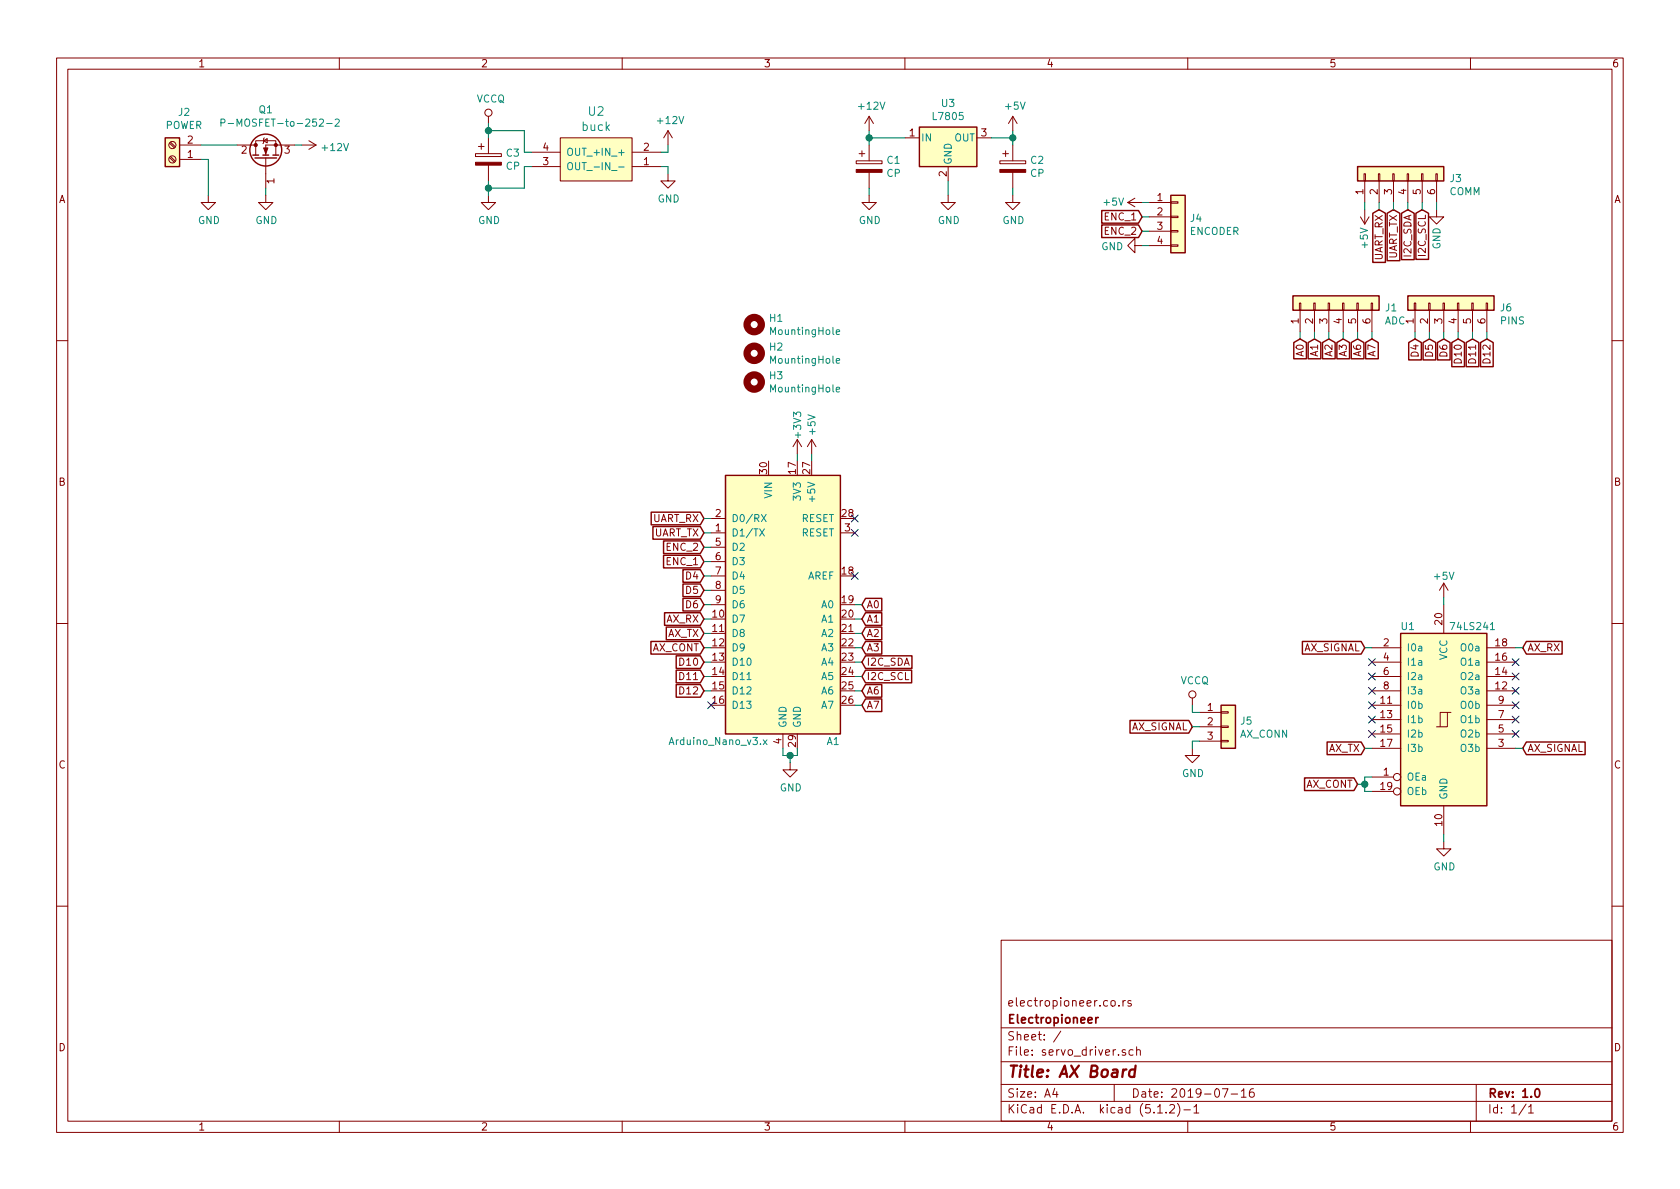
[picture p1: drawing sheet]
EESchema Schematic File Version 4
EELAYER 29 0
EELAYER END
$Descr A4 11693 8268
encoding utf-8
Sheet 1 1
Title "AX Board"
Date "2019-07-16"
Rev "1.0"
Comp "Electropioneer"
Comment1 "electropioneer.co.rs"
Comment2 ""
Comment3 ""
Comment4 ""
$EndDescr
$Comp
L MCU_Module:Arduino_Nano_v3.x A1
U 1 1
P 5450 4200
F 0 "A1" H 5800 3250 50  0000 C CNN
F 1 "Arduino_Nano_v3.x" H 5000 3250 50  0000 C CNN
F 2 "Module:Arduino_Nano" H 5600 3250 50  0001 L CNN
F 3 "http://www.mouser.com/pdfdocs/Gravitech_Arduino_Nano3_0.pdf" H 5450 3200 50  0001 C CNN
	1    5450 4200
	1    0    0    -1  
$EndComp
$Comp
L power:GND #PWR0101
U 1 1
P 5500 5300
F 0 "#PWR0101" H 5500 5050 50  0001 C CNN
F 1 "GND" H 5505 5127 50  0000 C CNN
F 2 "" H 5500 5300 50  0001 C CNN
F 3 "" H 5500 5300 50  0001 C CNN
	1    5500 5300
	1    0    0    -1  
$EndComp
Wire Wire Line
	5450 5200 5450 5250
Wire Wire Line
	5450 5250 5500 5250
Wire Wire Line
	5550 5250 5550 5200
Wire Wire Line
	5500 5300 5500 5250
Connection ~ 5500 5250
Wire Wire Line
	5500 5250 5550 5250
$Comp
L power:+3V3 #PWR0102
U 1 1
P 5550 3150
F 0 "#PWR0102" H 5550 3000 50  0001 C CNN
F 1 "+3V3" V 5550 3350 50  0000 C CNN
F 2 "" H 5550 3150 50  0001 C CNN
F 3 "" H 5550 3150 50  0001 C CNN
	1    5550 3150
	1    0    0    -1  
$EndComp
$Comp
L power:+5V #PWR0103
U 1 1
P 5650 3150
F 0 "#PWR0103" H 5650 3000 50  0001 C CNN
F 1 "+5V" V 5650 3350 50  0000 C CNN
F 2 "" H 5650 3150 50  0001 C CNN
F 3 "" H 5650 3150 50  0001 C CNN
	1    5650 3150
	1    0    0    -1  
$EndComp
Wire Wire Line
	5550 3150 5550 3200
Wire Wire Line
	5650 3150 5650 3200
NoConn ~ 5950 3600
NoConn ~ 5950 3700
NoConn ~ 5950 4000
Text GLabel 4900 3900 0    50   Input ~ 0
ENC_1
Text GLabel 4900 3800 0    50   Input ~ 0
ENC_2
Wire Wire Line
	4900 3800 4950 3800
Wire Wire Line
	4950 3900 4900 3900
Wire Wire Line
	4900 4100 4950 4100
Wire Wire Line
	4900 4200 4950 4200
Wire Wire Line
	4900 4500 4950 4500
Wire Wire Line
	4900 4600 4950 4600
Text GLabel 4900 3600 0    50   Input ~ 0
UART_RX
Text GLabel 4900 3700 0    50   Input ~ 0
UART_TX
Wire Wire Line
	4900 3600 4950 3600
Wire Wire Line
	4900 3700 4950 3700
Wire Wire Line
	4900 4700 4950 4700
Text GLabel 4900 4300 0    50   Input ~ 0
AX_RX
Text GLabel 4900 4400 0    50   Input ~ 0
AX_TX
Text GLabel 4900 4500 0    50   Input ~ 0
AX_CONT
Wire Wire Line
	4900 4300 4950 4300
Wire Wire Line
	4900 4400 4950 4400
Text GLabel 6000 4700 2    50   Input ~ 0
I2C_SCL
Text GLabel 6000 4600 2    50   Input ~ 0
I2C_SDA
Wire Wire Line
	5950 4600 6000 4600
Wire Wire Line
	5950 4700 6000 4700
Wire Wire Line
	4900 4800 4950 4800
$Comp
L 74xx:74LS241 U1
U 1 1
P 10050 5000
F 0 "U1" H 9800 5650 50  0000 C CNN
F 1 "74LS241" H 10250 5650 50  0000 C CNN
F 2 "Package_DIP:DIP-20_W7.62mm" H 10050 5000 50  0001 C CNN
F 3 "http://www.ti.com/lit/gpn/sn74LS241" H 10050 5000 50  0001 C CNN
	1    10050 5000
	1    0    0    -1  
$EndComp
$Comp
L power:GND #PWR0104
U 1 1
P 10050 5850
F 0 "#PWR0104" H 10050 5600 50  0001 C CNN
F 1 "GND" H 10055 5677 50  0000 C CNN
F 2 "" H 10050 5850 50  0001 C CNN
F 3 "" H 10050 5850 50  0001 C CNN
	1    10050 5850
	1    0    0    -1  
$EndComp
$Comp
L power:+5V #PWR0105
U 1 1
P 10050 4150
F 0 "#PWR0105" H 10050 4000 50  0001 C CNN
F 1 "+5V" H 10050 4300 50  0000 C CNN
F 2 "" H 10050 4150 50  0001 C CNN
F 3 "" H 10050 4150 50  0001 C CNN
	1    10050 4150
	1    0    0    -1  
$EndComp
Text GLabel 9500 4500 0    50   Input ~ 0
AX_SIGNAL
Text GLabel 9500 5200 0    50   Input ~ 0
AX_TX
Text GLabel 9450 5450 0    50   Input ~ 0
AX_CONT
Wire Wire Line
	9450 5450 9500 5450
Wire Wire Line
	9500 5450 9500 5400
Wire Wire Line
	9500 5400 9550 5400
Wire Wire Line
	9500 5450 9500 5500
Wire Wire Line
	9500 5500 9550 5500
Connection ~ 9500 5450
Text GLabel 10600 5200 2    50   Input ~ 0
AX_SIGNAL
Text GLabel 10600 4500 2    50   Input ~ 0
AX_RX
NoConn ~ 10550 4600
NoConn ~ 10550 4700
NoConn ~ 10550 4800
NoConn ~ 10550 4900
NoConn ~ 10550 5000
NoConn ~ 10550 5100
NoConn ~ 9550 5100
NoConn ~ 9550 5000
NoConn ~ 9550 4900
NoConn ~ 9550 4800
NoConn ~ 9550 4700
NoConn ~ 9550 4600
Wire Wire Line
	9500 4500 9550 4500
Wire Wire Line
	9500 5200 9550 5200
Wire Wire Line
	10600 5200 10550 5200
Wire Wire Line
	10550 4500 10600 4500
Wire Wire Line
	10050 4150 10050 4200
Wire Wire Line
	10050 5800 10050 5850
$Comp
L Connector_Generic:Conn_01x04 J4
U 1 1
P 8200 1500
F 0 "J4" H 8280 1492 50  0000 L CNN
F 1 "ENCODER" H 8280 1401 50  0000 L CNN
F 2 "Connector_PinHeader_2.54mm:PinHeader_1x04_P2.54mm_Vertical" H 8200 1500 50  0001 C CNN
F 3 "~" H 8200 1500 50  0001 C CNN
	1    8200 1500
	1    0    0    -1  
$EndComp
$Comp
L power:+5V #PWR0108
U 1 1
P 7950 1400
F 0 "#PWR0108" H 7950 1250 50  0001 C CNN
F 1 "+5V" V 7950 1600 50  0000 C CNN
F 2 "" H 7950 1400 50  0001 C CNN
F 3 "" H 7950 1400 50  0001 C CNN
	1    7950 1400
	0    -1   -1   0   
$EndComp
$Comp
L power:GND #PWR0109
U 1 1
P 7950 1700
F 0 "#PWR0109" H 7950 1450 50  0001 C CNN
F 1 "GND" V 7955 1572 50  0000 R CNN
F 2 "" H 7950 1700 50  0001 C CNN
F 3 "" H 7950 1700 50  0001 C CNN
	1    7950 1700
	0    1    1    0   
$EndComp
Text GLabel 7950 1500 0    50   Input ~ 0
ENC_1
Text GLabel 7950 1600 0    50   Input ~ 0
ENC_2
Wire Wire Line
	7950 1400 8000 1400
Wire Wire Line
	8000 1500 7950 1500
Wire Wire Line
	7950 1600 8000 1600
Wire Wire Line
	7950 1700 8000 1700
$Comp
L Connector_Generic:Conn_01x06 J1
U 1 1
P 9250 2100
F 0 "J1" V 9214 1712 50  0000 R CNN
F 1 "ADC" V 9123 1712 50  0000 R CNN
F 2 "Connector_PinHeader_2.54mm:PinHeader_1x06_P2.54mm_Vertical" H 9250 2100 50  0001 C CNN
F 3 "~" H 9250 2100 50  0001 C CNN
	1    9250 2100
	0    -1   -1   0   
$EndComp
Text GLabel 6000 4200 2    50   Input ~ 0
A0
Text GLabel 6000 4300 2    50   Input ~ 0
A1
Text GLabel 6000 4400 2    50   Input ~ 0
A2
Text GLabel 6000 4500 2    50   Input ~ 0
A3
Text GLabel 6000 4800 2    50   Input ~ 0
A6
Text GLabel 6000 4900 2    50   Input ~ 0
A7
Wire Wire Line
	5950 4200 6000 4200
Wire Wire Line
	5950 4300 6000 4300
Wire Wire Line
	5950 4400 6000 4400
Wire Wire Line
	5950 4500 6000 4500
Wire Wire Line
	5950 4800 6000 4800
Wire Wire Line
	5950 4900 6000 4900
Text GLabel 9050 2350 3    50   Input ~ 0
A0
Text GLabel 9150 2350 3    50   Input ~ 0
A1
Text GLabel 9250 2350 3    50   Input ~ 0
A2
Text GLabel 9350 2350 3    50   Input ~ 0
A3
Text GLabel 9450 2350 3    50   Input ~ 0
A6
Text GLabel 9550 2350 3    50   Input ~ 0
A7
Wire Wire Line
	9050 2300 9050 2350
Wire Wire Line
	9150 2300 9150 2350
Wire Wire Line
	9250 2300 9250 2350
Wire Wire Line
	9350 2300 9350 2350
Wire Wire Line
	9450 2300 9450 2350
Wire Wire Line
	9550 2300 9550 2350
NoConn ~ 4950 4900
$Comp
L Connector_Generic:Conn_01x06 J3
U 1 1
P 9700 1200
F 0 "J3" V 9664 812 50  0000 R CNN
F 1 "COMM" V 9573 812 50  0000 R CNN
F 2 "Connector_PinHeader_2.54mm:PinHeader_1x06_P2.54mm_Vertical" H 9700 1200 50  0001 C CNN
F 3 "~" H 9700 1200 50  0001 C CNN
	1    9700 1200
	0    -1   -1   0   
$EndComp
$Comp
L power:+5V #PWR0111
U 1 1
P 9500 1450
F 0 "#PWR0111" H 9500 1300 50  0001 C CNN
F 1 "+5V" V 9500 1650 50  0000 C CNN
F 2 "" H 9500 1450 50  0001 C CNN
F 3 "" H 9500 1450 50  0001 C CNN
	1    9500 1450
	-1   0    0    1   
$EndComp
$Comp
L power:GND #PWR0112
U 1 1
P 10000 1450
F 0 "#PWR0112" H 10000 1200 50  0001 C CNN
F 1 "GND" V 10000 1250 50  0000 C CNN
F 2 "" H 10000 1450 50  0001 C CNN
F 3 "" H 10000 1450 50  0001 C CNN
	1    10000 1450
	1    0    0    -1  
$EndComp
Text GLabel 9600 1450 3    50   Input ~ 0
UART_RX
Text GLabel 9700 1450 3    50   Input ~ 0
UART_TX
Text GLabel 9800 1450 3    50   Input ~ 0
I2C_SDA
Text GLabel 9900 1450 3    50   Input ~ 0
I2C_SCL
Wire Wire Line
	10000 1400 10000 1450
Wire Wire Line
	9900 1400 9900 1450
Wire Wire Line
	9800 1400 9800 1450
Wire Wire Line
	9700 1400 9700 1450
Wire Wire Line
	9600 1400 9600 1450
Wire Wire Line
	9500 1400 9500 1450
$Comp
L Connector:Screw_Terminal_01x02 J2
U 1 1
P 1200 1100
F 0 "J2" H 1118 775 50  0000 C CNN
F 1 "POWER" H 1118 866 50  0000 C CNN
F 2 "TerminalBlock_Phoenix:TerminalBlock_Phoenix_MKDS-1,5-2_1x02_P5.00mm_Horizontal" H 1200 1100 50  0001 C CNN
F 3 "~" H 1200 1100 50  0001 C CNN
	1    1200 1100
	-1   0    0    1   
$EndComp
$Comp
L Transistor_FET:IPD50R3K0CE Q1
U 1 1
P 1850 1100
F 0 "Q1" V 2193 1100 50  0000 C CNN
F 1 "P-MOSFET-to-252-2" V 2100 1000 50  0000 C CNN
F 2 "Package_TO_SOT_SMD:TO-252-2" H 2050 1025 50  0001 L CIN
F 3 "https://www.infineon.com/dgdl/IPx50R3K0CE_2_0.pdf?folderId=db3a3043163797a6011637d4bae7003b&fileId=db3a304339dcf4b10139e7e9ff592ce4" H 1650 1400 50  0001 L CNN
	1    1850 1100
	0    -1   -1   0   
$EndComp
Wire Wire Line
	1400 1000 1650 1000
Wire Wire Line
	1400 1100 1450 1100
Wire Wire Line
	1850 1300 1850 1350
$Comp
L power:GND #PWR0106
U 1 1
P 1850 1350
F 0 "#PWR0106" H 1850 1100 50  0001 C CNN
F 1 "GND" H 1855 1177 50  0000 C CNN
F 2 "" H 1850 1350 50  0001 C CNN
F 3 "" H 1850 1350 50  0001 C CNN
	1    1850 1350
	1    0    0    -1  
$EndComp
$Comp
L power:GND #PWR0107
U 1 1
P 1450 1350
F 0 "#PWR0107" H 1450 1100 50  0001 C CNN
F 1 "GND" H 1455 1177 50  0000 C CNN
F 2 "" H 1450 1350 50  0001 C CNN
F 3 "" H 1450 1350 50  0001 C CNN
	1    1450 1350
	1    0    0    -1  
$EndComp
Wire Wire Line
	1450 1100 1450 1350
$Comp
L power:+12V #PWR0110
U 1 1
P 2100 1000
F 0 "#PWR0110" H 2100 850 50  0001 C CNN
F 1 "+12V" V 2115 1128 50  0000 L CNN
F 2 "" H 2100 1000 50  0001 C CNN
F 3 "" H 2100 1000 50  0001 C CNN
	1    2100 1000
	0    1    1    0   
$EndComp
Wire Wire Line
	2050 1000 2100 1000
$Comp
L power:+12V #PWR0113
U 1 1
P 6050 900
F 0 "#PWR0113" H 6050 750 50  0001 C CNN
F 1 "+12V" H 6065 1073 50  0000 C CNN
F 2 "" H 6050 900 50  0001 C CNN
F 3 "" H 6050 900 50  0001 C CNN
	1    6050 900 
	1    0    0    -1  
$EndComp
$Comp
L Device:CP C1
U 1 1
P 6050 1150
F 0 "C1" H 6168 1196 50  0000 L CNN
F 1 "CP" H 6168 1105 50  0000 L CNN
F 2 "Capacitor_SMD:CP_Elec_5x5.8" H 6088 1000 50  0001 C CNN
F 3 "~" H 6050 1150 50  0001 C CNN
	1    6050 1150
	1    0    0    -1  
$EndComp
$Comp
L Regulator_Linear:L7805 U3
U 1 1
P 6600 950
F 0 "U3" H 6600 1192 50  0000 C CNN
F 1 "L7805" H 6600 1101 50  0000 C CNN
F 2 "Package_TO_SOT_SMD:TO-252-2" H 6625 800 50  0001 L CIN
F 3 "http://www.st.com/content/ccc/resource/technical/document/datasheet/41/4f/b3/b0/12/d4/47/88/CD00000444.pdf/files/CD00000444.pdf/jcr:content/translations/en.CD00000444.pdf" H 6600 900 50  0001 C CNN
	1    6600 950 
	1    0    0    -1  
$EndComp
$Comp
L Device:CP C2
U 1 1
P 7050 1150
F 0 "C2" H 7168 1196 50  0000 L CNN
F 1 "CP" H 7168 1105 50  0000 L CNN
F 2 "Capacitor_SMD:CP_Elec_5x5.8" H 7088 1000 50  0001 C CNN
F 3 "~" H 7050 1150 50  0001 C CNN
	1    7050 1150
	1    0    0    -1  
$EndComp
$Comp
L power:GND #PWR0114
U 1 1
P 6050 1350
F 0 "#PWR0114" H 6050 1100 50  0001 C CNN
F 1 "GND" H 6055 1177 50  0000 C CNN
F 2 "" H 6050 1350 50  0001 C CNN
F 3 "" H 6050 1350 50  0001 C CNN
	1    6050 1350
	1    0    0    -1  
$EndComp
$Comp
L power:GND #PWR0115
U 1 1
P 6600 1350
F 0 "#PWR0115" H 6600 1100 50  0001 C CNN
F 1 "GND" H 6605 1177 50  0000 C CNN
F 2 "" H 6600 1350 50  0001 C CNN
F 3 "" H 6600 1350 50  0001 C CNN
	1    6600 1350
	1    0    0    -1  
$EndComp
$Comp
L power:GND #PWR0116
U 1 1
P 7050 1350
F 0 "#PWR0116" H 7050 1100 50  0001 C CNN
F 1 "GND" H 7055 1177 50  0000 C CNN
F 2 "" H 7050 1350 50  0001 C CNN
F 3 "" H 7050 1350 50  0001 C CNN
	1    7050 1350
	1    0    0    -1  
$EndComp
$Comp
L power:+5V #PWR0117
U 1 1
P 7050 900
F 0 "#PWR0117" H 7050 750 50  0001 C CNN
F 1 "+5V" H 7065 1073 50  0000 C CNN
F 2 "" H 7050 900 50  0001 C CNN
F 3 "" H 7050 900 50  0001 C CNN
	1    7050 900 
	1    0    0    -1  
$EndComp
Wire Wire Line
	6050 900  6050 950 
Wire Wire Line
	6050 950  6300 950 
Connection ~ 6050 950 
Wire Wire Line
	6050 950  6050 1000
Wire Wire Line
	6050 1300 6050 1350
Wire Wire Line
	6600 1250 6600 1350
Wire Wire Line
	6900 950  7050 950 
Wire Wire Line
	7050 950  7050 900 
Wire Wire Line
	7050 1000 7050 950 
Connection ~ 7050 950 
Wire Wire Line
	7050 1300 7050 1350
$Comp
L power:+12V #PWR0118
U 1 1
P 4650 1000
F 0 "#PWR0118" H 4650 850 50  0001 C CNN
F 1 "+12V" H 4665 1173 50  0000 C CNN
F 2 "" H 4650 1000 50  0001 C CNN
F 3 "" H 4650 1000 50  0001 C CNN
	1    4650 1000
	1    0    0    -1  
$EndComp
$Comp
L Connector_Generic:Conn_01x03 J5
U 1 1
P 8550 5050
F 0 "J5" H 8630 5092 50  0000 L CNN
F 1 "AX_CONN" H 8630 5001 50  0000 L CNN
F 2 "TerminalBlock_Phoenix:TerminalBlock_Phoenix_MKDS-1,5-3_1x03_P5.00mm_Horizontal" H 8550 5050 50  0001 C CNN
F 3 "~" H 8550 5050 50  0001 C CNN
	1    8550 5050
	1    0    0    -1  
$EndComp
$Comp
L power:GND #PWR0119
U 1 1
P 8300 5200
F 0 "#PWR0119" H 8300 4950 50  0001 C CNN
F 1 "GND" H 8305 5027 50  0000 C CNN
F 2 "" H 8300 5200 50  0001 C CNN
F 3 "" H 8300 5200 50  0001 C CNN
	1    8300 5200
	1    0    0    -1  
$EndComp
$Comp
L power:VCCQ #PWR0120
U 1 1
P 8300 4900
F 0 "#PWR0120" H 8300 4750 50  0001 C CNN
F 1 "VCCQ" H 8317 5073 50  0000 C CNN
F 2 "" H 8300 4900 50  0001 C CNN
F 3 "" H 8300 4900 50  0001 C CNN
	1    8300 4900
	1    0    0    -1  
$EndComp
Text GLabel 8300 5050 0    50   Input ~ 0
AX_SIGNAL
Wire Wire Line
	8300 4900 8300 4950
Wire Wire Line
	8300 4950 8350 4950
Wire Wire Line
	8350 5050 8300 5050
Wire Wire Line
	8300 5200 8300 5150
Wire Wire Line
	8300 5150 8350 5150
$Comp
L power:VCCQ #PWR0121
U 1 1
P 3400 850
F 0 "#PWR0121" H 3400 700 50  0001 C CNN
F 1 "VCCQ" H 3417 1023 50  0000 C CNN
F 2 "" H 3400 850 50  0001 C CNN
F 3 "" H 3400 850 50  0001 C CNN
	1    3400 850 
	1    0    0    -1  
$EndComp
Text GLabel 4900 4000 0    50   Input ~ 0
D4
Wire Wire Line
	4900 4000 4950 4000
Text GLabel 4900 4100 0    50   Input ~ 0
D5
Text GLabel 4900 4200 0    50   Input ~ 0
D6
Text GLabel 4900 4600 0    50   Input ~ 0
D10
Text GLabel 4900 4700 0    50   Input ~ 0
D11
Text GLabel 4900 4800 0    50   Input ~ 0
D12
$Comp
L Connector_Generic:Conn_01x06 J6
U 1 1
P 10050 2100
F 0 "J6" V 10014 1712 50  0000 R CNN
F 1 "PINS" V 9923 1712 50  0000 R CNN
F 2 "Connector_PinHeader_2.54mm:PinHeader_1x06_P2.54mm_Vertical" H 10050 2100 50  0001 C CNN
F 3 "~" H 10050 2100 50  0001 C CNN
	1    10050 2100
	0    -1   -1   0   
$EndComp
Text GLabel 9850 2350 3    50   Input ~ 0
D4
Text GLabel 9950 2350 3    50   Input ~ 0
D5
Text GLabel 10050 2350 3    50   Input ~ 0
D6
Text GLabel 10150 2350 3    50   Input ~ 0
D10
Text GLabel 10250 2350 3    50   Input ~ 0
D11
Text GLabel 10350 2350 3    50   Input ~ 0
D12
Wire Wire Line
	9850 2300 9850 2350
Wire Wire Line
	9950 2300 9950 2350
Wire Wire Line
	10050 2300 10050 2350
Wire Wire Line
	10150 2300 10150 2350
Wire Wire Line
	10250 2300 10250 2350
Wire Wire Line
	10350 2300 10350 2350
$Comp
L naponska:buck U2
U 1 1
P 4000 1100
F 0 "U2" V 3663 1250 60  0000 C CNN
F 1 "buck" V 3769 1250 60  0000 C CNN
F 2 "buck:buck" H 4000 1100 60  0001 C CNN
F 3 "" H 4000 1100 60  0001 C CNN
	1    4000 1100
	0    1    1    0   
$EndComp
$Comp
L power:GND #PWR0122
U 1 1
P 4650 1200
F 0 "#PWR0122" H 4650 950 50  0001 C CNN
F 1 "GND" H 4655 1027 50  0000 C CNN
F 2 "" H 4650 1200 50  0001 C CNN
F 3 "" H 4650 1200 50  0001 C CNN
	1    4650 1200
	1    0    0    -1  
$EndComp
$Comp
L power:GND #PWR0123
U 1 1
P 3400 1350
F 0 "#PWR0123" H 3400 1100 50  0001 C CNN
F 1 "GND" H 3405 1177 50  0000 C CNN
F 2 "" H 3400 1350 50  0001 C CNN
F 3 "" H 3400 1350 50  0001 C CNN
	1    3400 1350
	1    0    0    -1  
$EndComp
Wire Wire Line
	3650 1050 3700 1050
Wire Wire Line
	3700 1150 3650 1150
Wire Wire Line
	4600 1050 4650 1050
Wire Wire Line
	4650 1050 4650 1000
Wire Wire Line
	4600 1150 4650 1150
Wire Wire Line
	4650 1150 4650 1200
$Comp
L Device:CP C3
U 1 1
P 3400 1100
F 0 "C3" H 3518 1146 50  0000 L CNN
F 1 "CP" H 3518 1055 50  0000 L CNN
F 2 "Capacitor_SMD:CP_Elec_5x5.8" H 3438 950 50  0001 C CNN
F 3 "~" H 3400 1100 50  0001 C CNN
	1    3400 1100
	1    0    0    -1  
$EndComp
Wire Wire Line
	3650 900  3400 900 
Wire Wire Line
	3650 900  3650 1050
Wire Wire Line
	3400 900  3400 850 
Wire Wire Line
	3400 900  3400 950 
Connection ~ 3400 900 
Wire Wire Line
	3400 1250 3400 1300
Wire Wire Line
	3650 1300 3400 1300
Wire Wire Line
	3650 1150 3650 1300
Connection ~ 3400 1300
Wire Wire Line
	3400 1300 3400 1350
$Comp
L Mechanical:MountingHole H1
U 1 1
P 5250 2250
F 0 "H1" H 5350 2296 50  0000 L CNN
F 1 "MountingHole" H 5350 2205 50  0000 L CNN
F 2 "MountingHole:MountingHole_3.2mm_M3_DIN965_Pad" H 5250 2250 50  0001 C CNN
F 3 "~" H 5250 2250 50  0001 C CNN
	1    5250 2250
	1    0    0    -1  
$EndComp
$Comp
L Mechanical:MountingHole H2
U 1 1
P 5250 2450
F 0 "H2" H 5350 2496 50  0000 L CNN
F 1 "MountingHole" H 5350 2405 50  0000 L CNN
F 2 "MountingHole:MountingHole_3.2mm_M3_DIN965_Pad" H 5250 2450 50  0001 C CNN
F 3 "~" H 5250 2450 50  0001 C CNN
	1    5250 2450
	1    0    0    -1  
$EndComp
$Comp
L Mechanical:MountingHole H3
U 1 1
P 5250 2650
F 0 "H3" H 5350 2696 50  0000 L CNN
F 1 "MountingHole" H 5350 2605 50  0000 L CNN
F 2 "MountingHole:MountingHole_3.2mm_M3_DIN965_Pad" H 5250 2650 50  0001 C CNN
F 3 "~" H 5250 2650 50  0001 C CNN
	1    5250 2650
	1    0    0    -1  
$EndComp
$EndSCHEMATC
